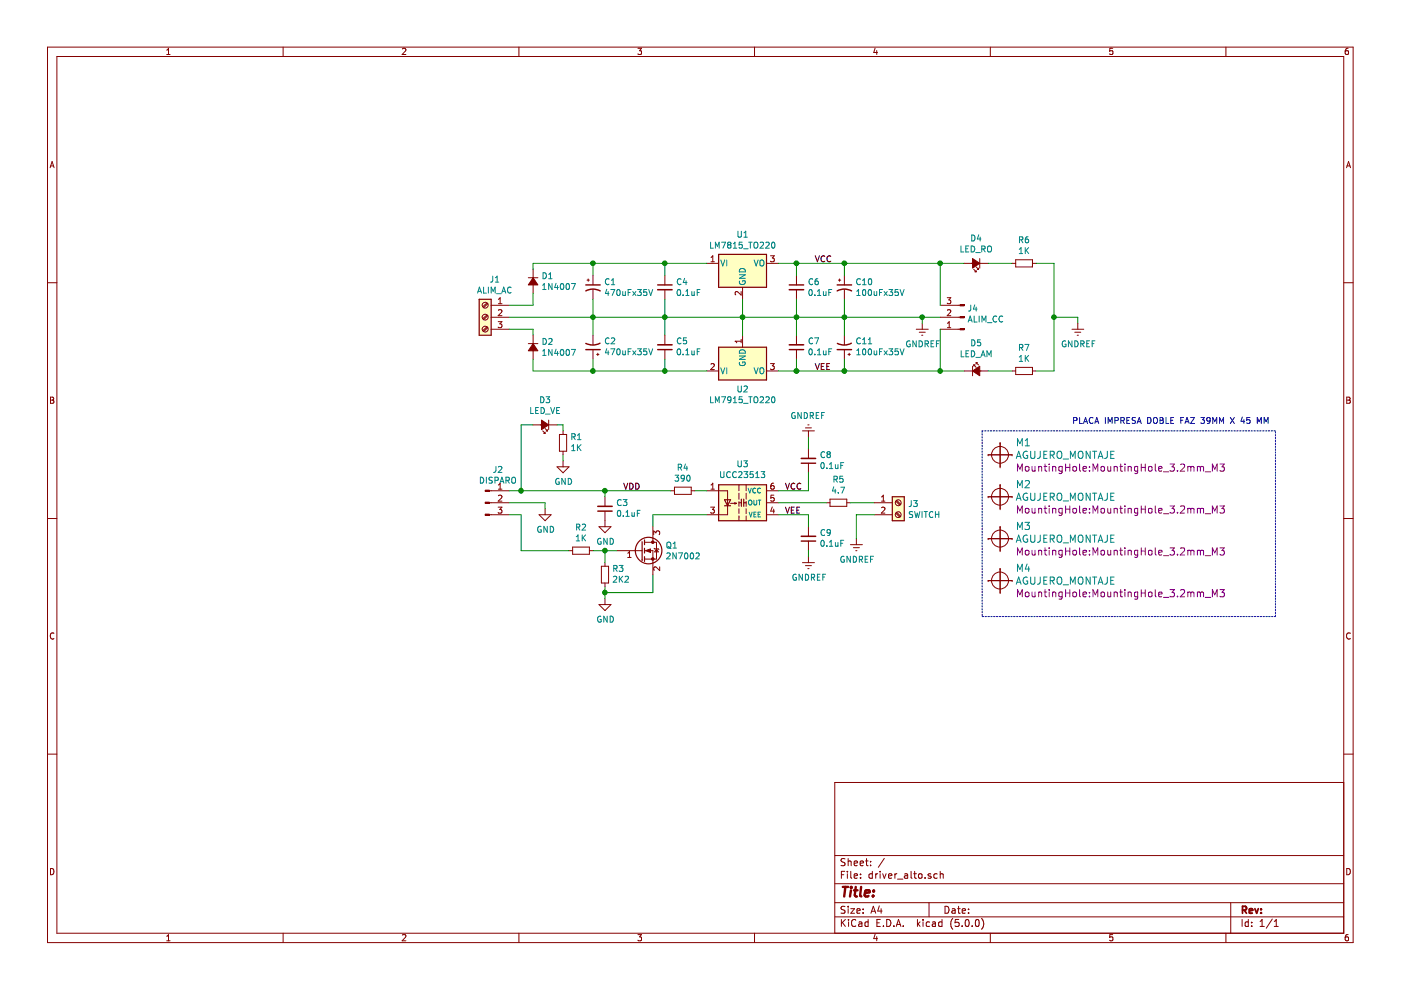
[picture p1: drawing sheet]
EESchema Schematic File Version 4
EELAYER 26 0
EELAYER END
$Descr A4 11693 8268
encoding utf-8
Sheet 1 1
Title ""
Date ""
Rev ""
Comp ""
Comment1 ""
Comment2 ""
Comment3 ""
Comment4 ""
$EndDescr
$Comp
L Connector:Screw_Terminal_01x03 J1
U 1 1
P 4050 2650
F 0 "J1" H 3970 2967 50  0000 C CNN
F 1 "ALIM_AC" H 3970 2876 50  0000 C CNN
F 2 "TerminalBlock_MetzConnect:TerminalBlock_MetzConnect_Type086_RT03403HBLC_1x03_P3.81mm_Horizontal" H 4050 2650 50  0001 C CNN
F 3 "~" H 4050 2650 50  0001 C CNN
	1    4050 2650
	-1   0    0    -1  
$EndComp
$Comp
L power:GND #PWR04
U 1 1
P 5050 5000
F 0 "#PWR04" H 5050 4750 50  0001 C CNN
F 1 "GND" H 5055 4827 50  0000 C CNN
F 2 "" H 5050 5000 50  0001 C CNN
F 3 "" H 5050 5000 50  0001 C CNN
	1    5050 5000
	1    0    0    -1  
$EndComp
$Comp
L Device:D_Small_ALT D1
U 1 1
P 4450 2350
F 0 "D1" V 4404 2418 50  0000 L CNN
F 1 "1N4007" V 4495 2418 50  0000 L CNN
F 2 "Diode_THT:D_DO-35_SOD27_P7.62mm_Horizontal" V 4450 2350 50  0001 C CNN
F 3 "~" V 4450 2350 50  0001 C CNN
	1    4450 2350
	0    1    1    0   
$EndComp
$Comp
L Device:CP1_Small C1
U 1 1
P 4950 2400
F 0 "C1" H 5041 2446 50  0000 L CNN
F 1 "470uFx35V" H 5041 2355 50  0000 L CNN
F 2 "Capacitor_THT:CP_Radial_D12.5mm_P5.00mm" H 4950 2400 50  0001 C CNN
F 3 "~" H 4950 2400 50  0001 C CNN
	1    4950 2400
	1    0    0    -1  
$EndComp
$Comp
L Device:C_Small C4
U 1 1
P 5550 2400
F 0 "C4" H 5642 2446 50  0000 L CNN
F 1 "0.1uF" H 5642 2355 50  0000 L CNN
F 2 "Capacitor_SMD:C_0603_1608Metric_Pad1.05x0.95mm_HandSolder" H 5550 2400 50  0001 C CNN
F 3 "~" H 5550 2400 50  0001 C CNN
	1    5550 2400
	1    0    0    -1  
$EndComp
Wire Wire Line
	5550 2300 5550 2200
Wire Wire Line
	5550 2200 4950 2200
Wire Wire Line
	4450 2200 4450 2250
Wire Wire Line
	4950 2300 4950 2200
Connection ~ 4950 2200
Wire Wire Line
	4950 2200 4450 2200
Wire Wire Line
	4250 2550 4450 2550
Wire Wire Line
	4450 2550 4450 2450
Wire Wire Line
	4950 2650 4950 2500
Wire Wire Line
	4950 2650 5550 2650
Wire Wire Line
	5550 2650 5550 2500
Connection ~ 4950 2650
$Comp
L Regulator_Linear:LM7815_TO220 U1
U 1 1
P 6200 2200
F 0 "U1" H 6200 2442 50  0000 C CNN
F 1 "LM7815_TO220" H 6200 2351 50  0000 C CNN
F 2 "Package_TO_SOT_THT:TO-220-3_Vertical" H 6200 2425 50  0001 C CIN
F 3 "http://www.fairchildsemi.com/ds/LM/LM7805.pdf" H 6200 2150 50  0001 C CNN
	1    6200 2200
	1    0    0    -1  
$EndComp
Wire Wire Line
	5900 2200 5550 2200
Connection ~ 5550 2200
Wire Wire Line
	6200 2500 6200 2650
Wire Wire Line
	6200 2650 5550 2650
Connection ~ 5550 2650
$Comp
L Device:CP1_Small C10
U 1 1
P 7050 2400
F 0 "C10" H 7141 2446 50  0000 L CNN
F 1 "100uFx35V" H 7141 2355 50  0000 L CNN
F 2 "Capacitor_THT:CP_Radial_D10.0mm_P5.00mm" H 7050 2400 50  0001 C CNN
F 3 "~" H 7050 2400 50  0001 C CNN
	1    7050 2400
	1    0    0    -1  
$EndComp
$Comp
L Device:C_Small C6
U 1 1
P 6650 2400
F 0 "C6" H 6742 2446 50  0000 L CNN
F 1 "0.1uF" H 6742 2355 50  0000 L CNN
F 2 "Capacitor_SMD:C_0603_1608Metric_Pad1.05x0.95mm_HandSolder" H 6650 2400 50  0001 C CNN
F 3 "~" H 6650 2400 50  0001 C CNN
	1    6650 2400
	1    0    0    -1  
$EndComp
Wire Wire Line
	6200 2650 6650 2650
Wire Wire Line
	6650 2650 6650 2500
Connection ~ 6200 2650
Wire Wire Line
	7050 2650 7050 2500
Wire Wire Line
	6650 2650 7050 2650
Connection ~ 6650 2650
Wire Wire Line
	6650 2300 6650 2200
Wire Wire Line
	6650 2200 6500 2200
Wire Wire Line
	6650 2200 7050 2200
Wire Wire Line
	7050 2200 7050 2300
Connection ~ 6650 2200
$Comp
L arias2018:UCC23513 U3
U 1 1
P 6200 4200
F 0 "U3" H 6200 4525 50  0000 C CNN
F 1 "UCC23513" H 6200 4434 50  0000 C CNN
F 2 "arias2015:SO-6_7.5mm_X_4.7mm" H 6150 4175 50  0001 C CNN
F 3 "E:\\biblioteca\\hojas_de_datos\\Drivers\\TI_UCC23513.pdf" H 6150 4175 50  0001 C CNN
	1    6200 4200
	1    0    0    -1  
$EndComp
$Comp
L Device:R_Small R4
U 1 1
P 5700 4100
F 0 "R4" V 5504 4100 50  0000 C CNN
F 1 "390" V 5595 4100 50  0000 C CNN
F 2 "Resistor_SMD:R_0603_1608Metric_Pad1.05x0.95mm_HandSolder" H 5700 4100 50  0001 C CNN
F 3 "~" H 5700 4100 50  0001 C CNN
	1    5700 4100
	0    1    1    0   
$EndComp
Text Label 6800 2200 0    50   ~ 0
VCC
Text Label 6550 4100 0    50   ~ 0
VCC
Wire Wire Line
	6500 4100 6750 4100
Wire Wire Line
	6500 4300 6750 4300
Text Label 6550 4300 0    50   ~ 0
VEE
Wire Wire Line
	5800 4100 5900 4100
Wire Wire Line
	5900 4300 5450 4300
$Comp
L Device:R_Small R5
U 1 1
P 7000 4200
F 0 "R5" V 6804 4200 50  0000 C CNN
F 1 "4.7" V 6895 4200 50  0000 C CNN
F 2 "Resistor_SMD:R_0603_1608Metric_Pad1.05x0.95mm_HandSolder" H 7000 4200 50  0001 C CNN
F 3 "~" H 7000 4200 50  0001 C CNN
	1    7000 4200
	0    1    1    0   
$EndComp
Wire Wire Line
	6500 4200 6900 4200
Wire Wire Line
	7100 4200 7300 4200
$Comp
L Connector:Screw_Terminal_01x02 J3
U 1 1
P 7500 4200
F 0 "J3" H 7580 4192 50  0000 L CNN
F 1 "SWITCH" H 7580 4101 50  0000 L CNN
F 2 "TerminalBlock_MetzConnect:TerminalBlock_MetzConnect_Type086_RT03402HBLC_1x02_P3.81mm_Horizontal" H 7500 4200 50  0001 C CNN
F 3 "~" H 7500 4200 50  0001 C CNN
	1    7500 4200
	1    0    0    -1  
$EndComp
Wire Wire Line
	7150 4300 7300 4300
$Comp
L Device:R_Small R3
U 1 1
P 5050 4800
F 0 "R3" H 4991 4754 50  0000 R CNN
F 1 "2K2" H 4991 4845 50  0000 R CNN
F 2 "Resistor_SMD:R_0603_1608Metric_Pad1.05x0.95mm_HandSolder" H 5050 4800 50  0001 C CNN
F 3 "~" H 5050 4800 50  0001 C CNN
	1    5050 4800
	-1   0    0    1   
$EndComp
$Comp
L Device:R_Small R2
U 1 1
P 4850 4600
F 0 "R2" V 4654 4600 50  0000 C CNN
F 1 "1K" V 4745 4600 50  0000 C CNN
F 2 "Resistor_SMD:R_0603_1608Metric_Pad1.05x0.95mm_HandSolder" H 4850 4600 50  0001 C CNN
F 3 "~" H 4850 4600 50  0001 C CNN
	1    4850 4600
	0    1    1    0   
$EndComp
$Comp
L power:GNDREF #PWR07
U 1 1
P 7150 4500
F 0 "#PWR07" H 7150 4250 50  0001 C CNN
F 1 "GNDREF" H 7155 4327 50  0000 C CNN
F 2 "" H 7150 4500 50  0001 C CNN
F 3 "" H 7150 4500 50  0001 C CNN
	1    7150 4500
	1    0    0    -1  
$EndComp
$Comp
L power:GNDREF #PWR08
U 1 1
P 7700 2700
F 0 "#PWR08" H 7700 2450 50  0001 C CNN
F 1 "GNDREF" H 7705 2527 50  0000 C CNN
F 2 "" H 7700 2700 50  0001 C CNN
F 3 "" H 7700 2700 50  0001 C CNN
	1    7700 2700
	1    0    0    -1  
$EndComp
Wire Wire Line
	4250 2650 4950 2650
Wire Wire Line
	7150 4300 7150 4500
Wire Wire Line
	5050 5000 5050 4950
Wire Wire Line
	5050 4950 5450 4950
Wire Wire Line
	5450 4950 5450 4800
Connection ~ 5050 4950
Wire Wire Line
	5050 4950 5050 4900
Wire Wire Line
	5450 4300 5450 4400
Wire Wire Line
	4250 4100 4350 4100
$Comp
L power:GND #PWR01
U 1 1
P 4550 4250
F 0 "#PWR01" H 4550 4000 50  0001 C CNN
F 1 "GND" H 4555 4077 50  0000 C CNN
F 2 "" H 4550 4250 50  0001 C CNN
F 3 "" H 4550 4250 50  0001 C CNN
	1    4550 4250
	1    0    0    -1  
$EndComp
Wire Wire Line
	4250 4200 4550 4200
Wire Wire Line
	4550 4200 4550 4250
Wire Wire Line
	4250 4300 4350 4300
Wire Wire Line
	4350 4300 4350 4600
Wire Wire Line
	4350 4600 4750 4600
Wire Wire Line
	4950 4600 5050 4600
Wire Wire Line
	5050 4700 5050 4600
Connection ~ 5050 4600
Wire Wire Line
	5050 4600 5150 4600
$Comp
L Device:D_Small_ALT D2
U 1 1
P 4450 2900
F 0 "D2" V 4404 2968 50  0000 L CNN
F 1 "1N4007" V 4495 2968 50  0000 L CNN
F 2 "Diode_THT:D_DO-35_SOD27_P7.62mm_Horizontal" V 4450 2900 50  0001 C CNN
F 3 "~" V 4450 2900 50  0001 C CNN
	1    4450 2900
	0    1    1    0   
$EndComp
$Comp
L Device:CP1_Small C2
U 1 1
P 4950 2900
F 0 "C2" H 4859 2854 50  0000 R CNN
F 1 "470uFx35V" H 4859 2945 50  0000 R CNN
F 2 "Capacitor_THT:CP_Radial_D12.5mm_P5.00mm" H 4950 2900 50  0001 C CNN
F 3 "~" H 4950 2900 50  0001 C CNN
	1    4950 2900
	-1   0    0    1   
$EndComp
$Comp
L Device:C_Small C5
U 1 1
P 5550 2900
F 0 "C5" H 5458 2854 50  0000 R CNN
F 1 "0.1uF" H 5458 2945 50  0000 R CNN
F 2 "Capacitor_SMD:C_0603_1608Metric_Pad1.05x0.95mm_HandSolder" H 5550 2900 50  0001 C CNN
F 3 "~" H 5550 2900 50  0001 C CNN
	1    5550 2900
	-1   0    0    1   
$EndComp
$Comp
L Device:CP1_Small C11
U 1 1
P 7050 2900
F 0 "C11" H 6959 2854 50  0000 R CNN
F 1 "100uFx35V" H 6959 2945 50  0000 R CNN
F 2 "Capacitor_THT:CP_Radial_D10.0mm_P5.00mm" H 7050 2900 50  0001 C CNN
F 3 "~" H 7050 2900 50  0001 C CNN
	1    7050 2900
	-1   0    0    1   
$EndComp
$Comp
L Device:C_Small C7
U 1 1
P 6650 2900
F 0 "C7" H 6558 2854 50  0000 R CNN
F 1 "0.1uF" H 6558 2945 50  0000 R CNN
F 2 "Capacitor_SMD:C_0603_1608Metric_Pad1.05x0.95mm_HandSolder" H 6650 2900 50  0001 C CNN
F 3 "~" H 6650 2900 50  0001 C CNN
	1    6650 2900
	-1   0    0    1   
$EndComp
Text Label 6800 3100 0    50   ~ 0
VEE
Wire Wire Line
	4250 2750 4450 2750
Wire Wire Line
	4450 2750 4450 2800
$Comp
L Regulator_Linear:LM7915_TO220 U2
U 1 1
P 6200 3100
F 0 "U2" H 6200 2950 50  0000 C CNN
F 1 "LM7915_TO220" H 6200 2859 50  0000 C CNN
F 2 "Package_TO_SOT_THT:TO-220-3_Vertical" H 6200 2900 50  0001 C CIN
F 3 "http://www.fairchildsemi.com/ds/LM/LM7905.pdf" H 6200 3100 50  0001 C CNN
	1    6200 3100
	1    0    0    -1  
$EndComp
Wire Wire Line
	6500 3100 6650 3100
Wire Wire Line
	7050 3100 7050 3000
Wire Wire Line
	6650 3000 6650 3100
Connection ~ 6650 3100
Wire Wire Line
	6650 3100 7050 3100
Wire Wire Line
	6650 2800 6650 2650
Connection ~ 7050 2650
Wire Wire Line
	7050 2650 7050 2800
Wire Wire Line
	6200 2800 6200 2650
Wire Wire Line
	5900 3100 5550 3100
Wire Wire Line
	5550 3100 5550 3000
Wire Wire Line
	5550 3100 4950 3100
Wire Wire Line
	4450 3100 4450 3000
Connection ~ 5550 3100
Wire Wire Line
	4950 3100 4950 3000
Connection ~ 4950 3100
Wire Wire Line
	4950 3100 4450 3100
Wire Wire Line
	4950 2800 4950 2650
Wire Wire Line
	5550 2800 5550 2650
$Comp
L Connector:Conn_01x03_Male J2
U 1 1
P 4050 4200
F 0 "J2" H 4156 4478 50  0000 C CNN
F 1 "DISPARO" H 4156 4387 50  0000 C CNN
F 2 "arias2015:TIRA_PINES_1X3" H 4050 4200 50  0001 C CNN
F 3 "~" H 4050 4200 50  0001 C CNN
	1    4050 4200
	1    0    0    -1  
$EndComp
$Comp
L Connector:Conn_01x03_Male J4
U 1 1
P 8050 2650
F 0 "J4" H 8023 2580 50  0000 R CNN
F 1 "ALIM_CC" H 8023 2671 50  0000 R CNN
F 2 "arias2015:TIRA_PINES_1X3" H 8050 2650 50  0001 C CNN
F 3 "~" H 8050 2650 50  0001 C CNN
	1    8050 2650
	-1   0    0    1   
$EndComp
Wire Wire Line
	7050 2650 7700 2650
Wire Wire Line
	7700 2700 7700 2650
Connection ~ 7700 2650
Wire Wire Line
	7700 2650 7850 2650
Wire Wire Line
	7850 2750 7850 3100
Wire Wire Line
	7850 3100 7050 3100
Connection ~ 7050 3100
Wire Wire Line
	7850 2200 7050 2200
Connection ~ 7050 2200
Wire Wire Line
	7850 2200 7850 2550
$Comp
L Device:LED_Small_ALT D4
U 1 1
P 8150 2200
F 0 "D4" H 8150 1995 50  0000 C CNN
F 1 "LED_RO" H 8150 2086 50  0000 C CNN
F 2 "LED_SMD:LED_0603_1608Metric_Pad1.05x0.95mm_HandSolder" V 8150 2200 50  0001 C CNN
F 3 "~" V 8150 2200 50  0001 C CNN
	1    8150 2200
	-1   0    0    1   
$EndComp
$Comp
L Device:R_Small R6
U 1 1
P 8550 2200
F 0 "R6" V 8354 2200 50  0000 C CNN
F 1 "1K" V 8445 2200 50  0000 C CNN
F 2 "Resistor_SMD:R_0603_1608Metric_Pad1.05x0.95mm_HandSolder" H 8550 2200 50  0001 C CNN
F 3 "~" H 8550 2200 50  0001 C CNN
	1    8550 2200
	0    1    1    0   
$EndComp
$Comp
L Device:LED_Small_ALT D5
U 1 1
P 8150 3100
F 0 "D5" H 8150 3335 50  0000 C CNN
F 1 "LED_AM" H 8150 3244 50  0000 C CNN
F 2 "LED_SMD:LED_0603_1608Metric_Pad1.05x0.95mm_HandSolder" V 8150 3100 50  0001 C CNN
F 3 "~" V 8150 3100 50  0001 C CNN
	1    8150 3100
	1    0    0    -1  
$EndComp
$Comp
L Device:R_Small R7
U 1 1
P 8550 3100
F 0 "R7" V 8354 3100 50  0000 C CNN
F 1 "1K" V 8445 3100 50  0000 C CNN
F 2 "Resistor_SMD:R_0603_1608Metric_Pad1.05x0.95mm_HandSolder" H 8550 3100 50  0001 C CNN
F 3 "~" H 8550 3100 50  0001 C CNN
	1    8550 3100
	0    1    1    0   
$EndComp
Wire Wire Line
	7850 2200 8050 2200
Connection ~ 7850 2200
Wire Wire Line
	8250 2200 8450 2200
Wire Wire Line
	8050 3100 7850 3100
Connection ~ 7850 3100
Wire Wire Line
	8250 3100 8450 3100
Wire Wire Line
	8650 3100 8800 3100
Wire Wire Line
	8800 3100 8800 2650
Wire Wire Line
	8800 2200 8650 2200
$Comp
L power:GNDREF #PWR09
U 1 1
P 9000 2700
F 0 "#PWR09" H 9000 2450 50  0001 C CNN
F 1 "GNDREF" H 9005 2527 50  0000 C CNN
F 2 "" H 9000 2700 50  0001 C CNN
F 3 "" H 9000 2700 50  0001 C CNN
	1    9000 2700
	1    0    0    -1  
$EndComp
Wire Wire Line
	9000 2650 8800 2650
Connection ~ 8800 2650
Wire Wire Line
	8800 2650 8800 2200
Wire Wire Line
	9000 2700 9000 2650
$Comp
L Device:C_Small C3
U 1 1
P 5050 4250
F 0 "C3" H 4958 4204 50  0000 R CNN
F 1 "0.1uF" H 4958 4295 50  0000 R CNN
F 2 "Capacitor_SMD:C_0603_1608Metric_Pad1.05x0.95mm_HandSolder" H 5050 4250 50  0001 C CNN
F 3 "~" H 5050 4250 50  0001 C CNN
	1    5050 4250
	-1   0    0    1   
$EndComp
$Comp
L power:GND #PWR03
U 1 1
P 5050 4350
F 0 "#PWR03" H 5050 4100 50  0001 C CNN
F 1 "GND" H 5055 4177 50  0000 C CNN
F 2 "" H 5050 4350 50  0001 C CNN
F 3 "" H 5050 4350 50  0001 C CNN
	1    5050 4350
	1    0    0    -1  
$EndComp
Wire Wire Line
	5050 4150 5050 4100
Connection ~ 5050 4100
Wire Wire Line
	5050 4100 5600 4100
$Comp
L Device:C_Small C8
U 1 1
P 6750 3850
F 0 "C8" H 6658 3804 50  0000 R CNN
F 1 "0.1uF" H 6658 3895 50  0000 R CNN
F 2 "Capacitor_SMD:C_0603_1608Metric_Pad1.05x0.95mm_HandSolder" H 6750 3850 50  0001 C CNN
F 3 "~" H 6750 3850 50  0001 C CNN
	1    6750 3850
	-1   0    0    1   
$EndComp
$Comp
L Device:C_Small C9
U 1 1
P 6750 4500
F 0 "C9" H 6658 4454 50  0000 R CNN
F 1 "0.1uF" H 6658 4545 50  0000 R CNN
F 2 "Capacitor_SMD:C_0603_1608Metric_Pad1.05x0.95mm_HandSolder" H 6750 4500 50  0001 C CNN
F 3 "~" H 6750 4500 50  0001 C CNN
	1    6750 4500
	-1   0    0    1   
$EndComp
$Comp
L power:GNDREF #PWR06
U 1 1
P 6750 4650
F 0 "#PWR06" H 6750 4400 50  0001 C CNN
F 1 "GNDREF" H 6755 4477 50  0000 C CNN
F 2 "" H 6750 4650 50  0001 C CNN
F 3 "" H 6750 4650 50  0001 C CNN
	1    6750 4650
	1    0    0    -1  
$EndComp
$Comp
L power:GNDREF #PWR05
U 1 1
P 6750 3650
F 0 "#PWR05" H 6750 3400 50  0001 C CNN
F 1 "GNDREF" H 6755 3477 50  0000 C CNN
F 2 "" H 6750 3650 50  0001 C CNN
F 3 "" H 6750 3650 50  0001 C CNN
	1    6750 3650
	-1   0    0    1   
$EndComp
Wire Wire Line
	6750 3750 6750 3650
Wire Wire Line
	6750 3950 6750 4100
Wire Wire Line
	6750 4300 6750 4400
Wire Wire Line
	6750 4600 6750 4650
$Comp
L arias2018:AGUJERO_MONTAJE M1
U 1 1
P 8350 3800
F 0 "M1" H 8478 3906 60  0000 L CNN
F 1 "AGUJERO_MONTAJE" H 8478 3800 60  0000 L CNN
F 2 "MountingHole:MountingHole_3.2mm_M3" H 8478 3694 60  0000 L CNN
F 3 "" H 8350 3800 60  0000 C CNN
	1    8350 3800
	1    0    0    -1  
$EndComp
$Comp
L arias2018:AGUJERO_MONTAJE M2
U 1 1
P 8350 4150
F 0 "M2" H 8478 4256 60  0000 L CNN
F 1 "AGUJERO_MONTAJE" H 8478 4150 60  0000 L CNN
F 2 "MountingHole:MountingHole_3.2mm_M3" H 8478 4044 60  0000 L CNN
F 3 "" H 8350 4150 60  0000 C CNN
	1    8350 4150
	1    0    0    -1  
$EndComp
$Comp
L arias2018:AGUJERO_MONTAJE M3
U 1 1
P 8350 4500
F 0 "M3" H 8478 4606 60  0000 L CNN
F 1 "AGUJERO_MONTAJE" H 8478 4500 60  0000 L CNN
F 2 "MountingHole:MountingHole_3.2mm_M3" H 8478 4394 60  0000 L CNN
F 3 "" H 8350 4500 60  0000 C CNN
	1    8350 4500
	1    0    0    -1  
$EndComp
$Comp
L arias2018:AGUJERO_MONTAJE M4
U 1 1
P 8350 4850
F 0 "M4" H 8478 4956 60  0000 L CNN
F 1 "AGUJERO_MONTAJE" H 8478 4850 60  0000 L CNN
F 2 "MountingHole:MountingHole_3.2mm_M3" H 8478 4744 60  0000 L CNN
F 3 "" H 8350 4850 60  0000 C CNN
	1    8350 4850
	1    0    0    -1  
$EndComp
Wire Notes Line
	8200 3600 8200 5150
Wire Notes Line
	8200 5150 10650 5150
Wire Notes Line
	10650 5150 10650 3600
Wire Notes Line
	10650 3600 8200 3600
Text Notes 8950 3550 0    50   ~ 0
PLACA IMPRESA DOBLE FAZ 39MM X 45 MM
$Comp
L Device:LED_Small_ALT D3
U 1 1
P 4550 3550
F 0 "D3" H 4550 3345 50  0000 C CNN
F 1 "LED_VE" H 4550 3436 50  0000 C CNN
F 2 "LED_SMD:LED_0603_1608Metric_Pad1.05x0.95mm_HandSolder" V 4550 3550 50  0001 C CNN
F 3 "~" V 4550 3550 50  0001 C CNN
	1    4550 3550
	-1   0    0    1   
$EndComp
$Comp
L Device:R_Small R1
U 1 1
P 4700 3700
F 0 "R1" H 4641 3654 50  0000 R CNN
F 1 "1K" H 4641 3745 50  0000 R CNN
F 2 "Resistor_SMD:R_0603_1608Metric_Pad1.05x0.95mm_HandSolder" H 4700 3700 50  0001 C CNN
F 3 "~" H 4700 3700 50  0001 C CNN
	1    4700 3700
	-1   0    0    1   
$EndComp
$Comp
L power:GND #PWR02
U 1 1
P 4700 3850
F 0 "#PWR02" H 4700 3600 50  0001 C CNN
F 1 "GND" H 4705 3677 50  0000 C CNN
F 2 "" H 4700 3850 50  0001 C CNN
F 3 "" H 4700 3850 50  0001 C CNN
	1    4700 3850
	1    0    0    -1  
$EndComp
Wire Wire Line
	4450 3550 4350 3550
Wire Wire Line
	4350 3550 4350 4100
Connection ~ 4350 4100
Wire Wire Line
	4350 4100 5050 4100
Wire Wire Line
	4650 3550 4700 3550
Wire Wire Line
	4700 3550 4700 3600
Wire Wire Line
	4700 3800 4700 3850
Text Label 5200 4100 0    50   ~ 0
VDD
$Comp
L Transistor_FET:2N7002 Q1
U 1 1
P 5350 4600
F 0 "Q1" H 5555 4646 50  0000 L CNN
F 1 "2N7002" H 5555 4555 50  0000 L CNN
F 2 "Package_TO_SOT_SMD:SOT-23" H 5550 4525 50  0001 L CIN
F 3 "https://www.fairchildsemi.com/datasheets/2N/2N7002.pdf" H 5350 4600 50  0001 L CNN
	1    5350 4600
	1    0    0    -1  
$EndComp
$EndSCHEMATC
